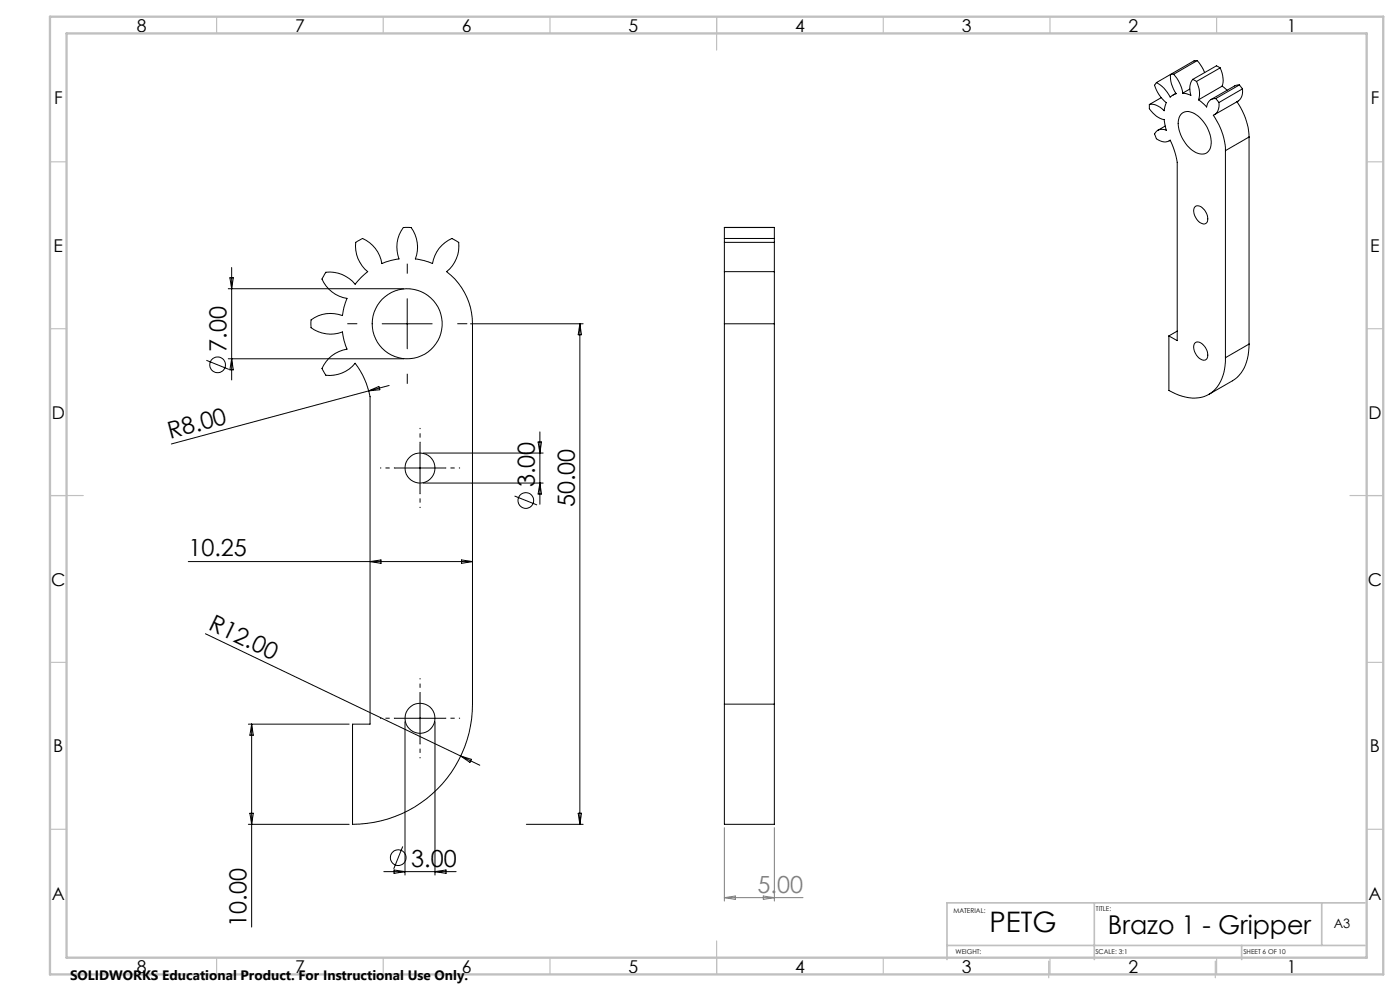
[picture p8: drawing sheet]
<svg xmlns="http://www.w3.org/2000/svg" width="420mm" height="297mm" viewBox="0 0 420 297" stroke-linecap="round" stroke-linejoin="round" font-family="sans-serif">
<g fill="none" stroke="#000" stroke-width=".3">
<path d="M359.2 18.2l1.4 1.9 .8 1.7M359.2 18.2h-1l-7.1 4.1M359.2 18.2l-7.1 4.1M344.8 31.3v1a6.7 6.7 0 0 0 4.4 3.5l.7 3.2a2.34 2.34 0 0 0-3.5 1.3l.1 .2a2.44 2.44 0 0 0 2.2 1.9l1 .1 1.3-.5a23.6 23.6 0 0 1 2.2 6.6v53.5l-2.5-1.4M346.9 24.8l-.5 .6a9.6 9.6 0 0 0 3.5 5.4l-.7 2.4a5 5 0 0 0-4.4-1.9M348.4 29.3l-3.6 2M349.6 37.8l-2.3 1.2M351.1 22.3a9.1 9.1 0 0 0 1.7 5.8l-1.8 1a9.3 9.3 0 0 0-4.1-4.3M351.1 22.3l-4.2 2.5M352.1 22.3h-1M352.1 22.3a10.9 10.9 0 0 1 2.7 5.6M352.8 28l-.9 .5"/>
<path d="M354.5 34a3.7 3.7 0 0 1 4.9 .7 9.9 9.9 0 0 1 3.6 9.9 2.96 2.96 0 0 1-4.7 .8 10.4 10.4 0 0 1-4.7-9.6l.3-1zM356.9 26.7l-2.1 1.2M357.9 23.8a4.9 4.9 0 0 0-.6 4.8l-2.5-.7M357.9 23.8l1.1 .6M359 24.4a7.1 7.1 0 0 1 .6 5.5M364.7 29.5a2.58 2.58 0 0 0-2.7 2.6l-2.4-2.2M364.7 29.5l1 1.2M365.7 30.7a3.4 3.4 0 0 1-1.7 3.8 19.7 19.7 0 0 1 3.6 10.7M366 20.4a7.5 7.5 0 0 1 .6 5.4M366 20.4l-1.1-.7-7 4.1M366 20.4l-7 4M366.6 25.8l1.5 1.3"/>
<path d="M366.6 25.8l-7 4.1M371.1 30.4a19.6 19.6 0 0 1 3.6 10.7M371.8 25.5l.9 1.1M371.8 25.5l-1.4 .2-7.1 4.1M371.8 25.5l-7.1 4M372.7 26.6a3.7 3.7 0 0 1-1.3 3.7l-7.1 4.1M372.7 26.6l-7 4.1M351.1 42l-.4 .2M367.6 45.2v62M374.7 41.1l-7.1 4.1M374.7 41.1v62M106.7 72.6l2.1-1.1a9.8 9.8 0 0 1 5.7 7.5l2.6-.9 2.6-.5a9.8 9.8 0 0 1 1.3-9.4h2.3a9.9 9.9 0 0 1 1.3 9.4l2.6 .5 2.6 .9a9.8 9.8 0 0 1 5.8-7.5l2 1.1a9.9 9.9 0 0 1-3.6 8.8 19.7 19.7 0 0 1 7.7 15.6v114a36 36 0 0 1-35.9 36v-30h5.2v-98.1a24.1 24.1 0 0 0-4.5-10 9.8 9.8 0 0 1-8.7 3.6l-1.2-2a9.8 9.8 0 0 1 7.5-5.9l-.9-2.5-.5-2.6a9.9 9.9 0 0 1-9.4-1.3v-2.3a9.8 9.8 0 0 1 9.4-1.3l.5-2.6 .9-2.6a9.8 9.8 0 0 1-7.5-5.8l1.2-2a9.8 9.8 0 0 1 8.7 3.6l1.8-2 2-1.8a9.8 9.8 0 0 1-3.6-8.8z"/>
<path d="M217.3 72.6v8.8M217.3 71.5v1.1M217.3 68.2v3.3M217.3 68.2h.1M217.3 68.2h15M217.3 72.6h15M217.3 71.5h15M232.3 72.6v8.8M232.3 71.5v1.1M232.3 68.2v3.3M232.3 68.2h.1M358.5 62a1.76 1.76 0 0 1 2.5 .6 3.5 3.5 0 0 1 .9 4.3 2.49 2.49 0 0 1-3.2-1.7 2.94 2.94 0 0 1-.2-3.2z"/>
<path d="M68.5 86.5h52.6M69 83.3h1l-.5 3.2zM69.5 80.2v33.7M114.7 97h14.9M122.2 89.5v15M141.1 97h33.8M174 97v150M174 97l.4 3.3h-.9zM217.3 81.4v15.6M217.3 81.4h15M217.3 97h15M217.3 97v114"/>
<path d="M232.3 81.4v15.6M232.3 97v114M353.2 99.2l-2.5 1.5M61.9 108l6.8 2.7M68.5 107.5h52.6M69.5 107.5l.5 3.3h-1zM110.6 117.2l-59.2 15.9M110.6 117.2l3.1-1.4 .2 1zM116.7 115.5l-6.1 1.7M350.7 100.7v16.3a12.2 12.2 0 0 0 12 1.2 11.8 11.8 0 0 0 4.9-11M358.5 102.8a1.95 1.95 0 0 1 2.9 1 3.3 3.3 0 0 1 .5 3.9 2.51 2.51 0 0 1-3.2-1.7 3 3 0 0 1-.2-3.2zM374.7 103.1a12.2 12.2 0 0 1-5 11l-7 4.1"/>
<path d="M374.7 103.1l-7.1 4.1M126 132.8v15M127 135.8h35.9M161.4 132.5h1.1l-.5 3.3zM162 129.4v21.7M118.5 140.3h15M127 144.8h35.9M154.4 148.7l6.7 2.6M162 144.8l.5 3.3h-1.1zM56.5 168.3h85.2M111 168.3l3.3-.5v1zM138.5 167.8l3.2 .5-3.2 .5z"/>
<path d="M61.6 189.9l76.6 36.7M74.5 217h30.2M75.5 217v60.8M75.5 217l.5 3.3h-1zM118.5 215.3h15M121.5 216.3v46M126 207.8v15M130.5 216.3v46M217.3 211v36h15v-36M217.3 211h15M138.2 226.6l5.7 2.7M138.2 226.6l3.2 1-.4 .9z"/>
<path d="M74.5 247h30.2M75 243.7h1l-.5 3.3zM120.8 253.7l-2.7 6.7M157.9 247h17M173.5 243.7h.9l-.4 3.3zM115.1 261.2h21.7M118.2 260.7l3.3 .5-3.3 .6zM130.5 261.2l3.3-.5v1.1z"/>
<circle cx="122.2" cy="97" r="10.5"/>
<circle cx="65.3" cy="109.3" r="2.35"/>
<circle cx="126" cy="140.3" r="4.5"/>
<circle cx="157.7" cy="150" r="2.35"/>
<circle cx="126" cy="215.3" r="4.5"/>
<circle cx="119.5" cy="257" r="2.36"/>
</g>
<path d="M107.2 97h-3M122.2 82v-3M137.2 97h3M122.2 112v3" fill="none" stroke="#000" stroke-width=".3" stroke-dasharray="15.2 1.3 1.3 1.3" stroke-linecap="butt"/>
<path d="M126 132.8v-4.5M118.5 140.3h-4.5M126 147.8v4.5M133.5 140.3h4.5M118.5 215.3h-4.5M126 207.8v-4.5M133.5 215.3h4.5M126 222.8v4.5" fill="none" stroke="#000" stroke-width=".3" stroke-dasharray="15.2 1.3 1.3 1.3" stroke-dashoffset="14.9" stroke-linecap="butt"/>
<path d="M217.3 248v22M232.3 248v22M217.3 269h23.6M217.3 269l3.3-.5v1.1zM229 268.5l3.3 .5-3.3 .6z" fill="none" stroke="#808080" stroke-width=".3"/>
<g fill="none" stroke="#c0c0c0" stroke-width=".35">
<path d="M65 5v5M115 5v5M165 5v5M215 5v10M265 5v5M315 5v5M365 5v5M15 48.5h5M410 48.5h5M15 98.5h5M410 98.5h5M15 148.5h10"/>
<path d="M405 148.5h10M15 198.5h5M410 198.5h5M15 248.5h5M410 248.5h5M65 287v5M115 287v5M165 287v5M215 282v10M265 287v5M314.6 288v5M315 287v5"/>
<path d="M364.6 288v5M365 287v5"/>
</g>
<path d="M328.3 270.6v17M396.5 270.6v12.7M409.5 270.6h-125.4v17M284.1 283.3h125.4M372.5 283.3v4.3" fill="none" stroke="#c0c0c0" stroke-width=".5"/>
<path d="M15 5h400v287h-400zM20 10h390v277h-390z" fill="none" stroke="#c0c0c0" stroke-width=".7"/>
<text font-size="8.5" x="296.9" y="279.3">PETG</text>
<text font-size="7.8" x="332.4" y="280">Brazo 1 - Gripper</text>
<g font-size="7.1">
<text x="68" y="105.4" transform="rotate(-90 68 105.4)">7.00</text>
<text x="51" y="131.6" transform="rotate(-15 51 131.6)">R8.00</text>
<text x="160.4" y="146.1" transform="rotate(-90 160.4 146.1)">3.00</text>
<text x="172.4" y="152.1" transform="rotate(-90 172.4 152.1)">50.00</text>
<text x="56.5" y="166.8">10.25</text>
<text x="62.3" y="188.5" transform="rotate(26 62.3 188.5)">R12.00</text>
<text x="123.4" y="259.7">3.00</text>
<text x="74" y="277.8" transform="rotate(-90 74 277.8)">10.00</text>
</g>
<text font-size="7.1" fill="#808080" x="227.2" y="267.5">5.00</text>
<g font-size="5.3">
<text x="41" y="9.5">8</text>
<text x="88.5" y="9.5">7</text>
<text x="138.5" y="9.5">6</text>
<text x="188.5" y="9.5">5</text>
<text x="238.5" y="9.5">4</text>
<text x="288.5" y="9.5">3</text>
<text x="338.5" y="9.5">2</text>
<text x="386" y="9.5">1</text>
<text x="16.2" y="31.2">F</text>
<text x="411.2" y="31.2">F</text>
<text x="16.1" y="75.5">E</text>
<text x="411.1" y="75.5">E</text>
<text x="15.5" y="125.5">D</text>
<text x="410.5" y="125.5">D</text>
<text x="15.4" y="175.5">C</text>
<text x="410.4" y="175.5">C</text>
<text x="16" y="225.5">B</text>
<text x="411" y="225.5">B</text>
<text x="15.5" y="269.7">A</text>
<text x="410.5" y="269.7">A</text>
<text x="41" y="291.5">8</text>
<text x="88.5" y="291.5">7</text>
<text x="138.5" y="291.5">6</text>
<text x="188.5" y="291.5">5</text>
<text x="238.5" y="291.5">4</text>
<text x="288.5" y="291.5">3</text>
<text x="338.5" y="291.5">2</text>
<text x="386" y="291.5">1</text>
</g>
<text font-size="4.1" x="21" y="293.7">SOLIDWORKS Educational Product. For Instructional Use Only.</text>
<text font-size="3.9" x="400.1" y="278.2">A3</text>
<g font-size="2">
<text x="286" y="273.7">MATERIAL:</text>
<text x="328.8" y="272.9">TITLE:</text>
<text x="286.7" y="285.9">WEIGHT:</text>
<text x="328.6" y="285.9">SCALE: 3:1</text>
<text x="373" y="285.9">SHEET 6 OF 10</text>
</g>
</svg>
